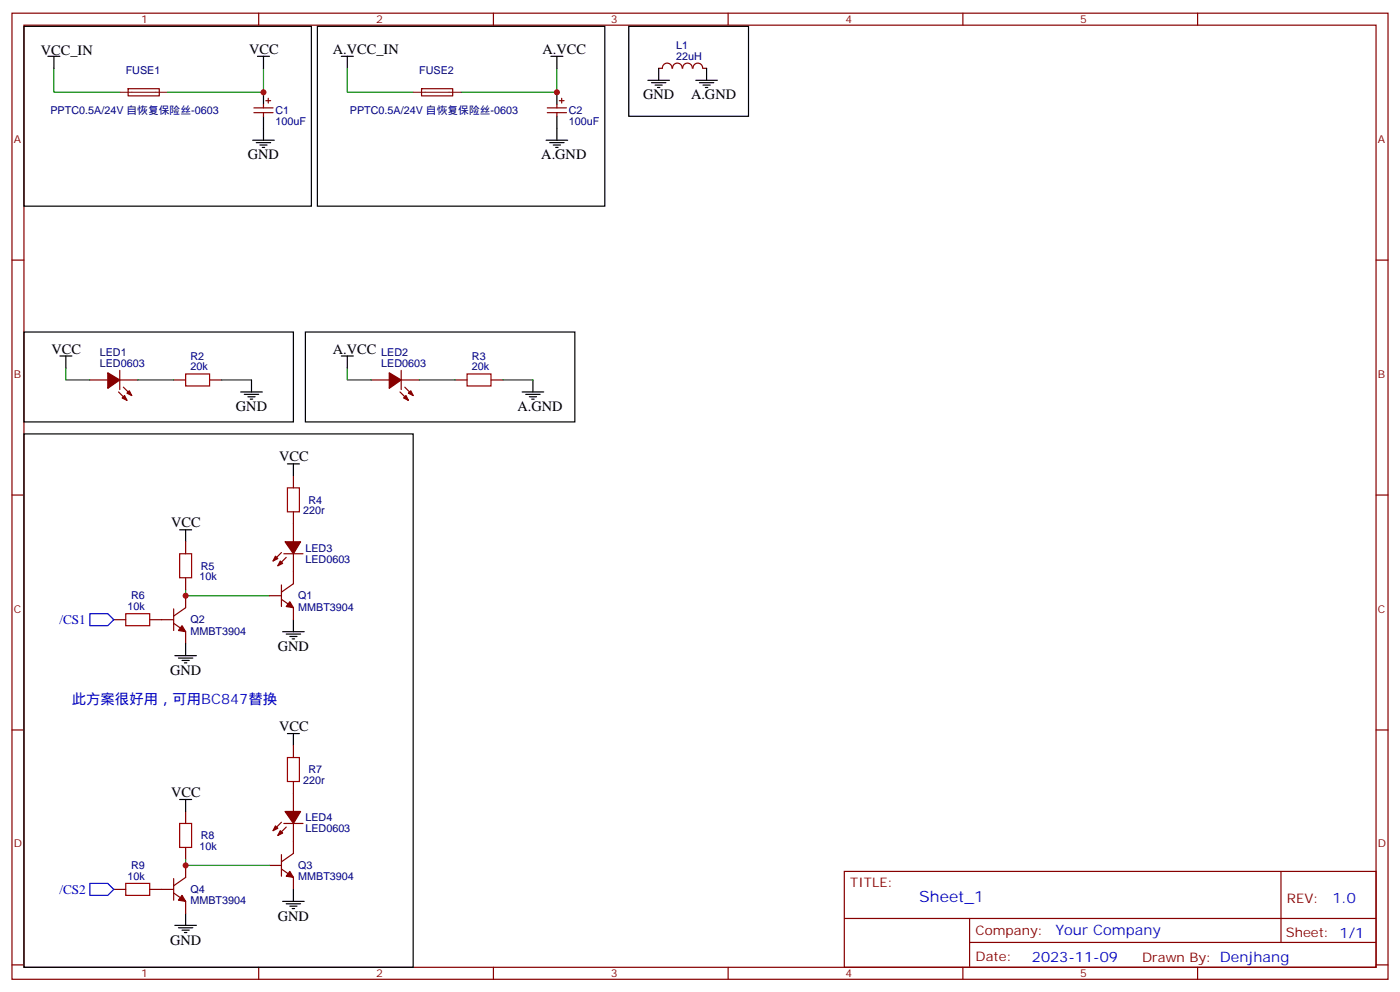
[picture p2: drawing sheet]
<svg xmlns="http://www.w3.org/2000/svg" width="412mm" height="292mm" viewBox="0 0 412 292" stroke-linecap="round" stroke-linejoin="round" font-family="sans-serif">
<g fill="none" stroke="#870000" stroke-width=".35">
<path d="M3.5 3.9h405.4v284.3h-405.4zM7.1 7.4h398.2v277.3h-398.2zM76.2 3.9v3.5M145.3 3.9v3.5M214.5 3.9v3.5M283.6 3.9v3.5M352.8 3.9v3.5M37.8 26.1h9.1v2.1h-9.1zM74.8 31.8h5.6M74.8 33.2h5.6M77.6 30.7v1.1M77.6 33.2v1"/>
<path d="M78.3 29.6h1.4M79 28.9v1.4M124.2 26.1h9.1v2.1h-9.1zM161.2 31.8h5.7M161.2 33.2h5.7M164 30.7v1.1M164 33.2v1M164.7 29.6h1.5M165.5 28.9v1.4M194 20.1h1.1M195.1 20.1a1.41 1.41 0 0 1 1.4-1.5 1.41 1.41 0 0 1 1.4 1.5M198.1 20.1a1.41 1.41 0 0 1 1.4-1.5 1.41 1.41 0 0 1 1.4 1.5"/>
<path d="M201.1 20.1a1.41 1.41 0 0 1 1.4-1.5 1.41 1.41 0 0 1 1.4 1.5M204.2 20.1a1.41 1.41 0 0 1 1.4-1.5 1.41 1.41 0 0 1 1.4 1.5M207.1 20.1h1M3.5 76.6h3.6M405.3 76.6h3.6M26.5 111.8h5.2M34.9 115.4l2.5 2.4M35.3 109v5.7M35.3 111.8h5.3M36.3 113.9l2.5 2.5M51.2 111.8h3.5M61.7 111.8h3.6"/>
<path d="M109.4 111.8h5.3M117.8 115.4l2.5 2.4M118.2 111.8h5.3M118.2 109v5.7M119.2 113.9l2.5 2.5M134.1 111.8h3.5M144.6 111.8h3.6M3.5 145.7h3.6M54.7 159.5v3.5M86.4 140.1v3.5M86.4 150.6v8.9M405.3 145.7h3.6"/>
<path d="M51.2 179.2v6.4M54.7 170v3.6M54.7 175.3v3.6l-3.5 2.4M79.4 175.3h3.5M82.9 176.4l3.5 2.5v3.5M82.9 172.2v6.3M82.9 162.6l-2.5 2.5M83.6 163h5.7M84.3 164l-2.5 2.5M86.4 163v8.8l-3.5 2.5M33.5 182.4h3.5M44.1 182.4h7.1"/>
<path d="M51.2 183.4l3.5 2.5v3.5M3.5 214.8h3.6M86.4 219.4v3.6M405.3 214.8h3.6M54.7 238.8v3.6M86.4 230v8.8M51.2 258.6v6.3M54.7 249.4v3.5M54.7 254.7v3.5l-3.5 2.5M79.4 254.7h3.5M82.9 255.8l3.5 2.4v3.6M82.9 251.5v6.4"/>
<path d="M82.9 242l-2.5 2.5M83.6 242.4h5.7M84.3 243.4l-2.5 2.5M86.4 242.4v8.8l-3.5 2.4M248.7 256.5h156.6v28.2h-156.6zM377.3 256.5v20.9M33.5 261.8h3.5M44.1 261.8h7.1M51.2 262.8l3.5 2.5v3.5M248.7 270.3h156.5M285.6 277.4h119.6M285.6 270.3v14.1"/>
<path d="M3.5 284h3.6M76.2 284.7v3.5M145.3 284.7v3.5M214.5 284.7v3.5M283.6 284.7v3.5M352.8 284.7v3.5M405.3 284h3.6"/>
</g>
<path d="M35.3 27.2h14.1M121.7 27.2h14.1" fill="none" stroke="#8c2424" stroke-width=".35"/>
<path d="M15.9 20.1v7.1h19.4M77.6 20.1v7.1h-28.2M102.3 20.1v7.1h19.4M164 20.1v7.1h-28.2M19.4 108.3v3.5h7.1M40.6 111.8h10.6M65.3 111.8h8.8M102.3 108.3v3.5h7.1M123.5 111.8h10.6M148.2 111.8h8.8M54.7 173.6v1.7h24.7M54.7 252.9v1.8h24.7" fill="none" stroke="#008700" stroke-width=".35"/>
<g fill="none" stroke="#000" stroke-width=".35">
<path d="M7.1 7.8h84.6v52.9h-84.6zM14.1 16.6h3.5M15.9 16.6v3.5M75.8 16.6h3.6M77.6 16.6v3.5M93.5 7.8h84.7v52.9h-84.7zM100.5 16.6h3.6M102.3 16.6v3.5M162.3 16.6h3.5M164 16.6v3.5M185.2 7.8h35.3v26.4h-35.3zM77.6 27.2v3.5"/>
<path d="M77.6 34.2v7.1M164 27.2v3.5M164 34.2v7.1M190.9 23.6h6.3M191.9 24.3h4.2M193 25h2.1M193.7 25.8h.7M194 20.1v3.5M205 23.6h6.3M206 24.3h4.3M207.1 25h2.1M207.8 25.8h.7"/>
<path d="M208.1 20.1v3.5M74.4 41.3h6.4M75.5 42h4.2M76.6 42.7h2.1M77.3 43.4h.7M160.9 41.3h6.3M161.9 42h4.3M163 42.7h2.1M163.7 43.4h.7M7.1 97.7h79.3v26.5h-79.3zM90 97.7h79.3v26.5h-79.3zM17.6 104.8h3.6"/>
<path d="M19.4 104.8v3.5M70.9 115.4h6.4M72 116.1h4.2M73 116.8h2.1M73.7 117.5h.7M74.1 111.8v3.6M100.5 104.8h3.6M102.3 104.8v3.5M153.8 115.4h6.4M154.9 116.1h4.2M155.9 116.8h2.1M156.6 117.5h.7"/>
<path d="M157 111.8v3.6M7.1 127.7h114.6v157h-114.6zM84.7 136.5h3.5M86.4 136.5v3.6M52.9 155.9h3.5M54.7 155.9v3.6M51.5 193h6.4M52.6 193.7h4.2M53.6 194.4h2.1M54.3 195.1h.7M54.7 189.4v3.6M83.3 185.9h6.3"/>
<path d="M84.3 186.6h4.2M85.4 187.3h2.1M86.1 188h.7M86.4 182.4v3.5M84.7 215.9h3.5M86.4 215.9v3.5M52.9 235.3h3.5M54.7 235.3v3.5M51.5 272.3h6.4M52.6 273h4.2M53.6 273.8h2.1M54.3 274.5h.7"/>
<path d="M54.7 268.8v3.5M83.3 265.3h6.3M84.3 266h4.2M85.4 266.7h2.1M86.1 267.4h.7M86.4 261.8v3.5"/>
</g>
<g fill="#870000" stroke="#870000" stroke-width=".35">
<path d="M31.7 109.7l3.6 2.1-3.6 2.5z"/>
<path d="M36 117.1l.7-.7 .7 1.4z"/>
<path d="M37.4 115.7l.7-.7 .7 1.4z"/>
<path d="M114.7 109.7l3.5 2.1-3.5 2.5z"/>
<path d="M118.9 117.1l.7-.7 .7 1.4z"/>
<path d="M120.3 115.7l.7-.7 .7 1.4z"/>
<path d="M53.6 184.1l1.1 1.8-2.1-.3z"/>
<path d="M85.4 177.1l1 1.8-2.1-.4z"/>
<path d="M84 159.5h4.5l-2.1 3.5z"/>
<path d="M81.1 163.7l.7 .7-1.4 .7z"/>
<path d="M82.5 165.1l.8 .7-1.5 .7z"/>
<path d="M84 238.8h4.5l-2.1 3.6z"/>
<path d="M81.1 243.1l.7 .7-1.4 .7z"/>
<path d="M82.5 244.5l.8 .7-1.5 .7z"/>
<path d="M85.4 256.5l1 1.7-2.1-.3z"/>
<path d="M53.6 263.5l1.1 1.8-2.1-.4z"/>
</g>
<path d="M54.7 110.1h7v3.5h-7zM137.6 110.1h7v3.5h-7zM84.7 143.6h3.5v7h-3.5zM52.9 163h3.5v7h-3.5zM37 180.6h7.1v3.5h-7.1zM84.7 223h3.5v7h-3.5zM37 260h7.1v3.5h-7.1zM52.9 242.4h3.5v7h-3.5z" fill="none" stroke="#a10000" stroke-width=".35"/>
<path d="M26.5 180.6h5.2l1.8 1.8-1.8 1.7h-5.2zM26.5 260h5.2l1.8 1.8-1.8 1.7h-5.2z" fill="none" stroke="#00f" stroke-width=".35"/>
<g fill="#c00">
<circle cx="54.7" cy="175.3" r=".88"/>
<circle cx="54.7" cy="254.7" r=".88"/>
<circle cx="77.6" cy="27.2" r=".88"/>
<circle cx="164" cy="27.2" r=".88"/>
</g>
<text font-size="4.6" fill="#00f" x="270.8" y="265.5">Sheet_1</text>
<g font-size="4.2">
<text x="12" y="16.2">VCC_IN</text>
<text x="73.4" y="15.9">VCC</text>
<text x="98.1" y="15.9">A.VCC_IN</text>
<text x="159.8" y="15.9">A.VCC</text>
<text x="189.4" y="29.3">GND</text>
<text x="203.6" y="29.3">A.GND</text>
<text x="73" y="46.9">GND</text>
<text x="159.5" y="46.9">A.GND</text>
<text x="15.2" y="104.1">VCC</text>
<text x="98.1" y="104.1">A.VCC</text>
<text x="69.5" y="121">GND</text>
<text x="152.4" y="121">A.GND</text>
<text x="82.2" y="135.8">VCC</text>
<text x="50.4" y="155.2">VCC</text>
<text x="81.8" y="191.6">GND</text>
<text x="50.1" y="198.6">GND</text>
<text x="82.2" y="215.2">VCC</text>
<text x="50.4" y="234.6">VCC</text>
<text x="81.8" y="270.9">GND</text>
<text x="50.1" y="278">GND</text>
</g>
<g font-size="4.2" fill="#00f">
<text x="21.2" y="207.1">此方案很好用，可用BC847替换</text>
<text x="392.5" y="265.7">1.0</text>
<text x="310.9" y="275.3">Your Company</text>
<text x="304" y="283.1">2023-11-09</text>
</g>
<g font-size="3.9" fill="#00f">
<text x="17.5" y="183.6">/CS1</text>
<text x="17.5" y="263">/CS2</text>
</g>
<g font-size="3.9" fill="#800">
<text x="250.5" y="261.1">TITLE:</text>
<text x="379.1" y="265.7">REV:</text>
<text x="287.4" y="275.3">Company:</text>
<text x="378.7" y="275.9">Sheet: 1/1</text>
<text x="287.4" y="282.9">Date:</text>
<text x="336.4" y="283">Drawn By: Denjhang</text>
</g>
<g font-size="3.2" fill="#800">
<text x="41.6" y="6.9">1</text>
<text x="110.8" y="6.9">2</text>
<text x="179.9" y="6.9">3</text>
<text x="249.1" y="6.9">4</text>
<text x="318.2" y="6.9">5</text>
<text x="4.1" y="42">A</text>
<text x="405.9" y="42">A</text>
<text x="4.1" y="111.1">B</text>
<text x="405.9" y="111.1">B</text>
<text x="4.1" y="180.3">C</text>
<text x="405.9" y="180.3">C</text>
<text x="4.1" y="249.4">D</text>
<text x="405.9" y="249.4">D</text>
<text x="41.6" y="287.7">1</text>
<text x="110.8" y="287.7">2</text>
<text x="179.9" y="287.7">3</text>
<text x="249.1" y="287.7">4</text>
<text x="318.2" y="287.7">5</text>
</g>
<g font-size="3.2" fill="#000080">
<text x="199.2" y="17.5">22uH</text>
<text x="199.2" y="14.5">L1</text>
<text x="37" y="21.8">FUSE1</text>
<text x="123.5" y="21.8">FUSE2</text>
<text x="14.9" y="33.6">PPTC0.5A/24V 自恢复保险丝-0603</text>
<text x="81.1" y="33.7">C1</text>
<text x="103.1" y="33.6">PPTC0.5A/24V 自恢复保险丝-0603</text>
<text x="167.6" y="33.7">C2</text>
<text x="81.1" y="36.7">100uF</text>
<text x="167.6" y="36.7">100uF</text>
<text x="29.4" y="107.9">LED0603</text>
<text x="29.4" y="104.8">LED1</text>
<text x="56.1" y="105.8">R2</text>
<text x="112.3" y="107.9">LED0603</text>
<text x="112.3" y="104.8">LED2</text>
<text x="139" y="105.8">R3</text>
<text x="56.1" y="109">20k</text>
<text x="139" y="109">20k</text>
<text x="90.9" y="148.2">R4</text>
<text x="89.3" y="151.4">220r</text>
<text x="59.1" y="167.6">R5</text>
<text x="90" y="165.6">LED0603</text>
<text x="90" y="162.4">LED3</text>
<text x="58.8" y="170.8">10k</text>
<text x="37.6" y="179.6">10k</text>
<text x="38.6" y="176.4">R6</text>
<text x="87.8" y="179.8">MMBT3904</text>
<text x="87.8" y="176.4">Q1</text>
<text x="56.1" y="183.5">Q2</text>
<text x="56.1" y="186.8">MMBT3904</text>
<text x="90.9" y="227.6">R7</text>
<text x="89.3" y="230.8">220r</text>
<text x="90" y="244.9">LED0603</text>
<text x="90" y="241.7">LED4</text>
<text x="58.8" y="250.2">10k</text>
<text x="59.1" y="247">R8</text>
<text x="38.6" y="255.8">R9</text>
<text x="87.8" y="255.8">Q3</text>
<text x="37.6" y="258.9">10k</text>
<text x="56.1" y="262.9">Q4</text>
<text x="87.8" y="259.1">MMBT3904</text>
<text x="56.1" y="266.2">MMBT3904</text>
</g>
</svg>
